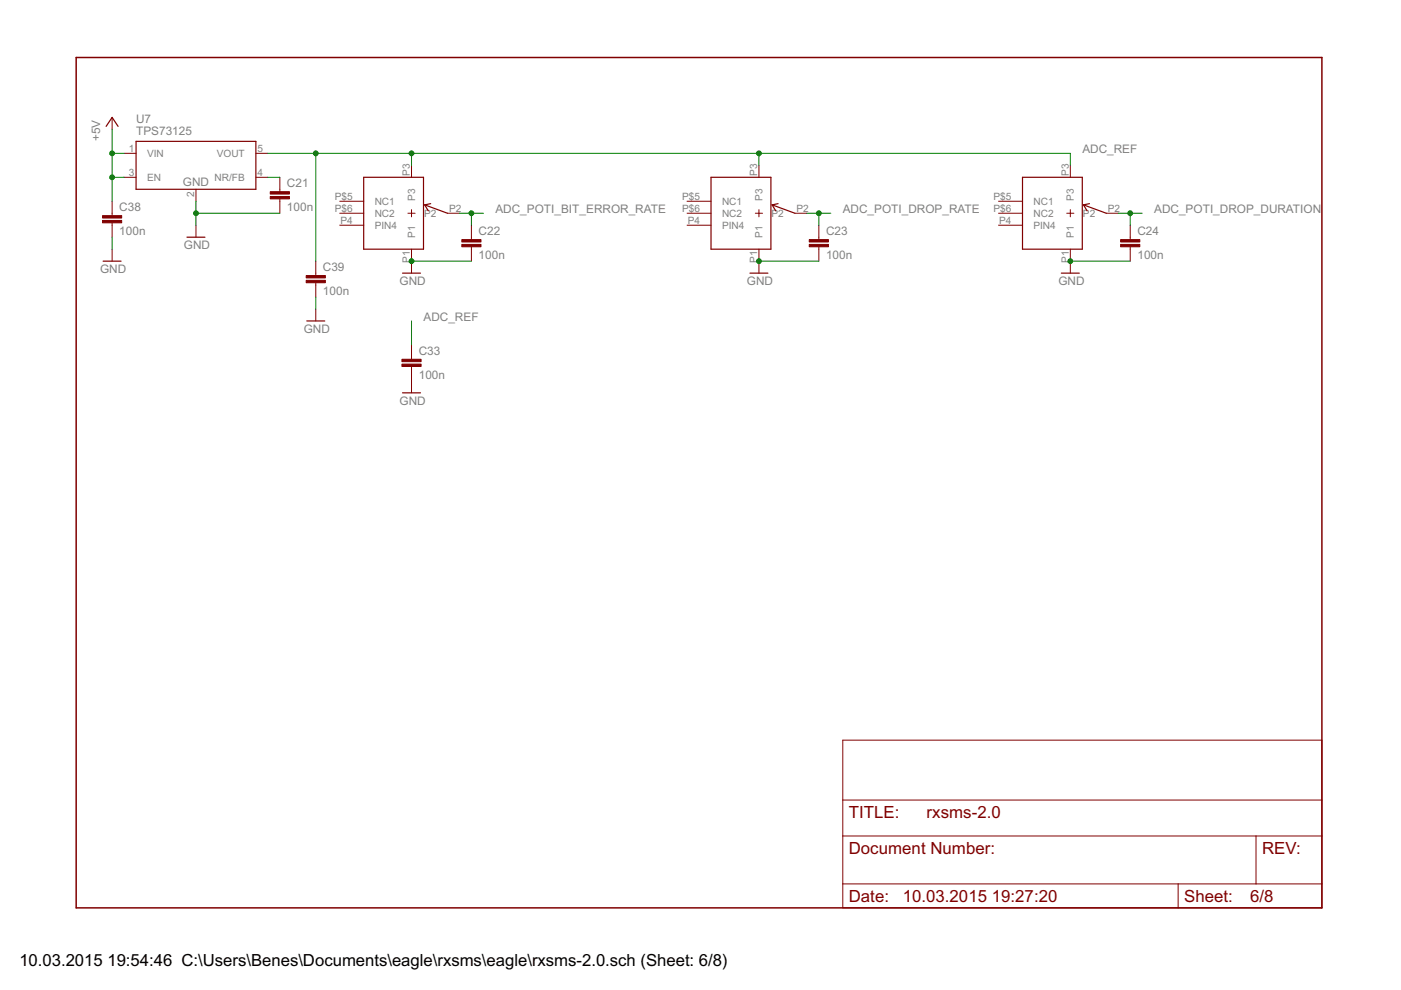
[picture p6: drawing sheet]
<svg xmlns="http://www.w3.org/2000/svg" width="297mm" height="210mm" viewBox="0 0 297 210" stroke-linecap="round" stroke-linejoin="round" font-family="sans-serif">
<path d="M16.2 12.2h264.1v180.3h-264.1z" fill="none" stroke="#800000" stroke-width=".32"/>
<g fill="none" stroke="#800000" stroke-width=".21">
<path d="M23.8 24.9v2.5M26.3 32.5h2.6M26.3 37.6h2.6M54.3 32.5h2.5M54.3 37.6h2.5M59.3 37.6v3M87.2 35.1v2.5M160.9 35.1v2.5M226.9 35.1v2.5M23.8 42.7v3M23.8 47.2v3.1M23.8 52.8v2.6"/>
<path d="M41.6 40.1v2.6M41.6 47.8v2.5M59.3 42.2v3M67 55.4v3M67 59.9v3.1M72 45.2h5.1M72 42.7h5.1M72 47.8h5.1M86.5 45.2h1.5M87.2 44.4v1.6M87.2 52.8v5.1M94.9 45.2h2.5"/>
<path d="M99.9 47.8v3M99.9 52.3v3.1M145.7 45.2h5M145.7 42.7h5M145.7 47.8h5M160.1 45.2h1.6M160.9 44.4v1.6M160.9 52.8v5.1M168.5 45.2h2.6M173.6 47.8v3M173.6 52.3v3.1M211.7 45.2h5.1"/>
<path d="M211.7 42.7h5.1M211.7 47.8h5.1M226.2 45.2h1.5M226.9 44.4v1.6M226.9 52.8v5.1M234.5 45.2h2.6M239.6 47.8v3M239.6 52.3v3.1M67 65.5v2.6M87.2 73.1v3.1M87.2 77.7v5.6M178.7 156.9h101.6v35.6h-101.6z"/>
<path d="M178.7 177.2h101.6M178.7 169.6h101.6M266.3 177.2v10.2M178.7 187.4h101.6M249.8 187.4v5.1"/>
</g>
<g fill="none" stroke="#800000" stroke-width=".25">
<path d="M22.5 26.8l1.3-1.9 1.2 1.9M28.9 30h25.4v10.1h-25.4zM77.1 37.6h12.7v15.2h-12.7zM150.7 37.6h12.7v15.2h-12.7zM216.8 37.6h12.7v15.2h-12.7zM21.9 55.4h3.8M39.6 50.3h3.9M85.3 57.9h3.9M90 43.4l4.9 1.8M90 43.4l.8 1.3M91.3 43.2l-1.3 .2M159 57.9h3.8"/>
<path d="M163.7 43.4l4.8 1.8M163.7 43.4l.8 1.3M165 43.2l-1.3 .2M225 57.9h3.8M229.7 43.4l4.8 1.8M229.7 43.4l.8 1.3M231 43.2l-1.3 .2M65 68.1h3.9M85.3 83.3h3.9"/>
</g>
<g fill="#800000" stroke="#800000" stroke-width=".21">
<path d="M57.3 41.7h4.1v.5h-4.1z"/>
<path d="M57.3 40.6h4.1v.5h-4.1z"/>
<path d="M97.9 51.8h4.1v.5h-4.1z"/>
<path d="M97.9 50.8h4.1v.5h-4.1z"/>
<path d="M171.6 51.8h4v.5h-4z"/>
<path d="M171.6 50.8h4v.5h-4z"/>
<path d="M237.6 51.8h4.1v.5h-4.1z"/>
<path d="M237.6 50.8h4.1v.5h-4.1z"/>
<path d="M85.2 77.2h4.1v.5h-4.1z"/>
<path d="M85.2 76.2h4.1v.5h-4.1z"/>
<path d="M21.7 46.7h4.1v.5h-4.1z"/>
<path d="M21.7 45.7h4.1v.5h-4.1z"/>
<path d="M64.9 59.4h4.1v.5h-4.1z"/>
<path d="M64.9 58.4h4.1v.5h-4.1z"/>
</g>
<g fill="none" stroke="#008000" stroke-width=".21">
<path d="M23.8 32.5h2.5M23.8 27.4v15.3M23.8 37.6h2.5M56.8 32.5h170.1v2.6M56.8 37.6h2.5M67 32.5v22.9M87.2 32.5v2.6M160.9 32.5v2.6M23.8 50.3v2.5M41.6 45.2h17.7M41.6 42.7v5.1M87.2 55.4h12.7"/>
<path d="M97.4 45.2h5.1M99.9 45.2v2.6M160.9 55.4h12.7M171.1 45.2h5M173.6 45.2v2.6M226.9 55.4h12.7M237.1 45.2h5.1M239.6 45.2v2.6M67 63v2.5M87.2 68.1v5"/>
</g>
<g fill="#008000" stroke="#008000" stroke-width=".21">
<circle cx="23.8" cy="32.5" r=".51"/>
<circle cx="23.8" cy="37.6" r=".51"/>
<circle cx="41.6" cy="45.2" r=".51"/>
<circle cx="87.2" cy="55.4" r=".51"/>
<circle cx="160.9" cy="55.4" r=".51"/>
<circle cx="226.9" cy="55.4" r=".51"/>
<circle cx="99.9" cy="45.2" r=".51"/>
<circle cx="173.6" cy="45.2" r=".51"/>
<circle cx="239.6" cy="45.2" r=".51"/>
<circle cx="87.2" cy="32.5" r=".51"/>
<circle cx="160.9" cy="32.5" r=".51"/>
<circle cx="67" cy="32.5" r=".51"/>
</g>
<g font-size="4" fill="#800000">
<text x="180" y="173.4">TITLE:</text>
<text x="196.5" y="173.4">rxsms-2.0</text>
<text x="180" y="181.1">Document Number:</text>
<text x="267.6" y="181.1">REV:</text>
<text x="180" y="191.2">Date:</text>
<text x="191.4" y="191.2">10.03.2015</text>
<text x="210.3" y="191.2">19:27:20</text>
<text x="251.1" y="191.2">Sheet:</text>
<text x="265" y="191.2">6/8</text>
</g>
<g font-size="4">
<text x="4.1" y="204.8">10.03.2015</text>
<text x="22.8" y="204.8">19:54:46 C:\Users\Benes\Documents\eagle\rxsms\eagle\rxsms-2.0.sch (Sheet: 6/8)</text>
</g>
<g font-size="2.8" fill="#808080">
<text x="21.2" y="30" transform="rotate(-90 21.2 30)">+5V</text>
<text x="28.8" y="28.7">TPS73125</text>
<text x="28.8" y="26.2">U7</text>
<text x="229.5" y="32.5">ADC_REF</text>
<text x="38.8" y="39.4">GND</text>
<text x="60.8" y="39.7">C21</text>
<text x="25.3" y="44.8">C38</text>
<text x="60.8" y="44.8">100n</text>
<text x="105" y="45.2">ADC_POTI_BIT_ERROR_RATE</text>
<text x="178.7" y="45.2">ADC_POTI_DROP_RATE</text>
<text x="244.7" y="45.2">ADC_POTI_DROP_DURATION</text>
<text x="25.3" y="49.9">100n</text>
<text x="39" y="52.8">GND</text>
<text x="101.5" y="49.9">C22</text>
<text x="175.1" y="49.9">C23</text>
<text x="241.2" y="49.9">C24</text>
<text x="21.2" y="57.9">GND</text>
<text x="68.5" y="57.5">C39</text>
<text x="101.5" y="55">100n</text>
<text x="175.1" y="55">100n</text>
<text x="241.2" y="55">100n</text>
<text x="68.5" y="62.6">100n</text>
<text x="84.7" y="60.4">GND</text>
<text x="158.4" y="60.4">GND</text>
<text x="224.4" y="60.4">GND</text>
<text x="64.4" y="70.6">GND</text>
<text x="89.8" y="68.1">ADC_REF</text>
<text x="88.8" y="75.3">C33</text>
<text x="88.8" y="80.4">100n</text>
<text x="84.7" y="85.8">GND</text>
</g>
<g font-size="2.4" fill="#808080">
<text x="27.3" y="32.2">1</text>
<text x="31.2" y="33.3">VIN</text>
<text x="46" y="33.3">VOUT</text>
<text x="54.6" y="32.2">5</text>
<text x="27.3" y="37.2">3</text>
<text x="31.2" y="38.4">EN</text>
<text x="41.2" y="41.7" transform="rotate(-90 41.2 41.7)">2</text>
<text x="45.5" y="38.4">NR/FB</text>
<text x="54.6" y="37.2">4</text>
<text x="86.9" y="37.2" transform="rotate(-90 86.9 37.2)">P3</text>
<text x="160.6" y="37.2" transform="rotate(-90 160.6 37.2)">P3</text>
<text x="226.6" y="37.2" transform="rotate(-90 226.6 37.2)">P3</text>
<text x="71" y="42.3">P$5</text>
<text x="71" y="44.9">P$6</text>
<text x="72.2" y="47.4">P4</text>
<text x="79.4" y="43.4">NC1</text>
<text x="79.4" y="46">NC2</text>
<text x="88" y="42.5" transform="rotate(-90 88 42.5)">P3</text>
<text x="89.9" y="46">P2</text>
<text x="95.2" y="44.9">P2</text>
<text x="144.6" y="42.3">P$5</text>
<text x="144.6" y="44.9">P$6</text>
<text x="145.8" y="47.4">P4</text>
<text x="153.1" y="43.4">NC1</text>
<text x="153.1" y="46">NC2</text>
<text x="161.7" y="42.5" transform="rotate(-90 161.7 42.5)">P3</text>
<text x="163.6" y="46">P2</text>
<text x="168.9" y="44.9">P2</text>
<text x="210.7" y="42.3">P$5</text>
<text x="210.7" y="44.9">P$6</text>
<text x="211.8" y="47.4">P4</text>
<text x="219.1" y="43.4">NC1</text>
<text x="219.1" y="46">NC2</text>
<text x="227.7" y="42.5" transform="rotate(-90 227.7 42.5)">P3</text>
<text x="229.6" y="46">P2</text>
<text x="234.9" y="44.9">P2</text>
<text x="79.4" y="48.5">PIN4</text>
<text x="88" y="50.5" transform="rotate(-90 88 50.5)">P1</text>
<text x="153.1" y="48.5">PIN4</text>
<text x="161.7" y="50.5" transform="rotate(-90 161.7 50.5)">P1</text>
<text x="219.1" y="48.5">PIN4</text>
<text x="227.7" y="50.5" transform="rotate(-90 227.7 50.5)">P1</text>
<text x="86.9" y="55.8" transform="rotate(-90 86.9 55.8)">P1</text>
<text x="160.6" y="55.8" transform="rotate(-90 160.6 55.8)">P1</text>
<text x="226.6" y="55.8" transform="rotate(-90 226.6 55.8)">P1</text>
</g>
</svg>
